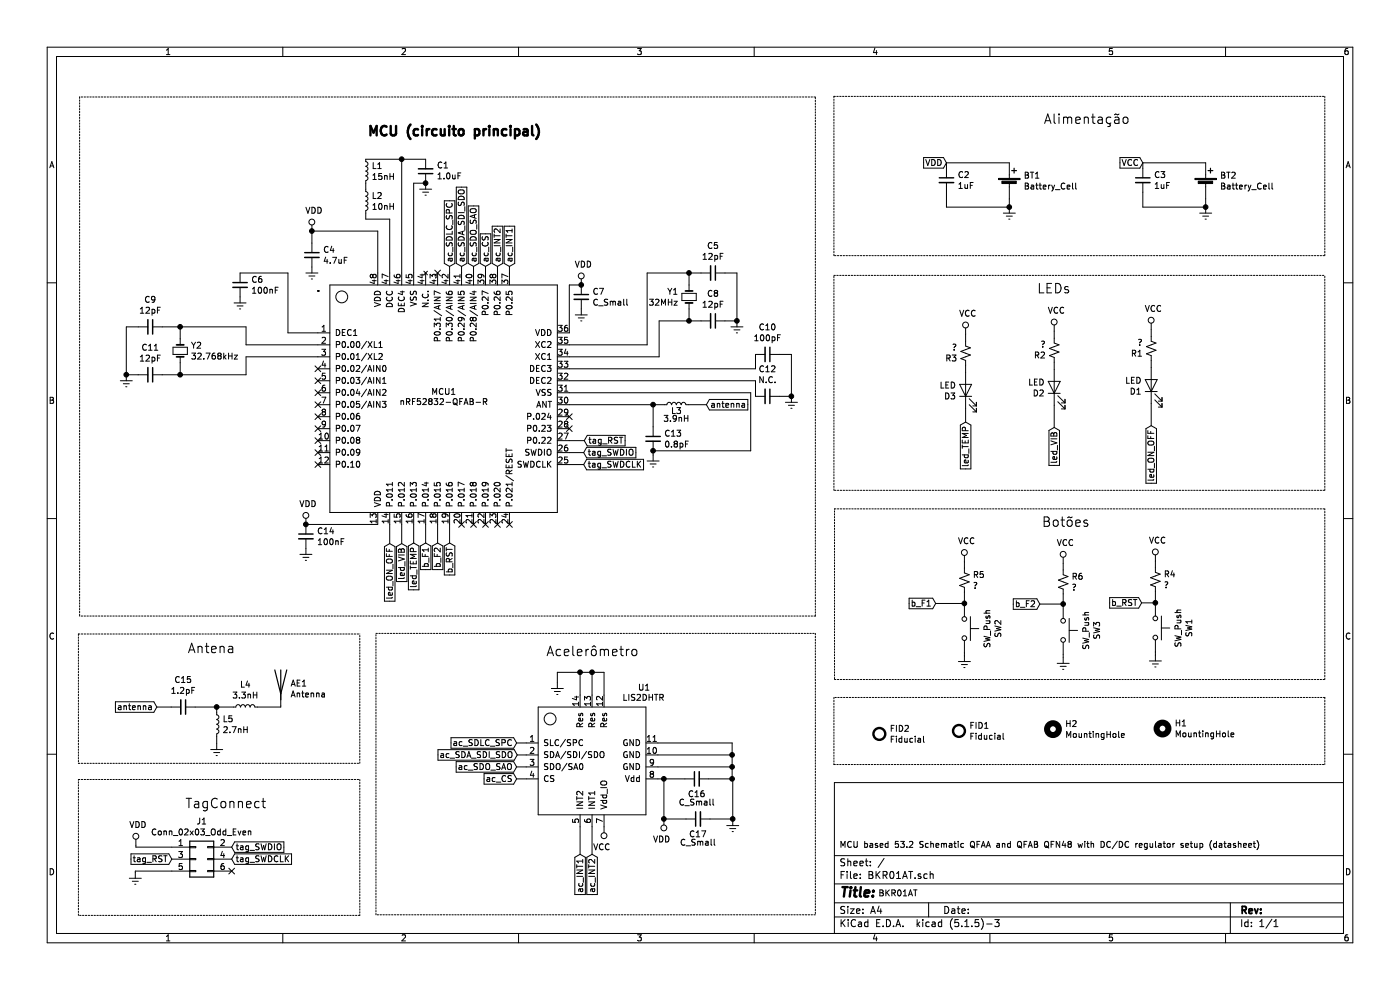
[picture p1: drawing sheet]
EESchema Schematic File Version 4
EELAYER 30 0
EELAYER END
$Descr A4 11693 8268
encoding utf-8
Sheet 1 1
Title ""
Date ""
Rev ""
Comp ""
Comment1 ""
Comment2 ""
Comment3 ""
Comment4 ""
$EndDescr
Text Notes 7010 7090 0    50   ~ 0
MCU based 53.2 Schematic QFAA and QFAB QFN48 with DC/DC regulator setup (datasheet)
$Comp
L Device:C_Small C4
U 1 1
P 2605 2130
F 0 "C4" H 2697 2176 50  0000 L CNN
F 1 "4.7uF" H 2697 2085 50  0000 L CNN
F 2 "" H 2605 2130 50  0001 C CNN
F 3 "~" H 2605 2130 50  0001 C CNN
	1    2605 2130
	1    0    0    -1  
$EndComp
Wire Wire Line
	2605 1930 2605 2030
Wire Wire Line
	2605 1930 3155 1930
$Comp
L power:Earth #PWR05
U 1 1
P 2605 2230
F 0 "#PWR05" H 2605 1980 50  0001 C CNN
F 1 "Earth" H 2605 2080 50  0001 C CNN
F 2 "" H 2605 2230 50  0001 C CNN
F 3 "~" H 2605 2230 50  0001 C CNN
	1    2605 2230
	1    0    0    -1  
$EndComp
$Comp
L power:VDD #PWR04
U 1 1
P 2605 1930
F 0 "#PWR04" H 2605 1780 50  0001 C CNN
F 1 "VDD" H 2622 2103 50  0000 C CNN
F 2 "" H 2605 1930 50  0001 C CNN
F 3 "" H 2605 1930 50  0001 C CNN
	1    2605 1930
	1    0    0    -1  
$EndComp
Connection ~ 2605 1930
$Comp
L Device:C_Small C1
U 1 1
P 3555 1430
F 0 "C1" H 3463 1384 50  0000 R CNN
F 1 "1.0uF" H 3463 1475 50  0000 R CNN
F 2 "" H 3555 1430 50  0001 C CNN
F 3 "~" H 3555 1430 50  0001 C CNN
	1    3555 1430
	-1   0    0    1   
$EndComp
$Comp
L Device:L_Small L1
U 1 1
P 3055 1430
F 0 "L1" H 3103 1476 50  0000 L CNN
F 1 "15nH" H 3103 1385 50  0000 L CNN
F 2 "" H 3055 1430 50  0001 C CNN
F 3 "~" H 3055 1430 50  0001 C CNN
	1    3055 1430
	1    0    0    -1  
$EndComp
$Comp
L Device:L_Small L2
U 1 1
P 3055 1680
F 0 "L2" H 3103 1726 50  0000 L CNN
F 1 "10nH" H 3103 1635 50  0000 L CNN
F 2 "" H 3055 1680 50  0001 C CNN
F 3 "~" H 3055 1680 50  0001 C CNN
	1    3055 1680
	1    0    0    -1  
$EndComp
Wire Wire Line
	3055 1580 3055 1530
Wire Wire Line
	3255 1830 3055 1830
Wire Wire Line
	3055 1830 3055 1780
$Comp
L power:Earth #PWR01
U 1 1
P 3555 1530
F 0 "#PWR01" H 3555 1280 50  0001 C CNN
F 1 "Earth" H 3555 1380 50  0001 C CNN
F 2 "" H 3555 1530 50  0001 C CNN
F 3 "~" H 3555 1530 50  0001 C CNN
	1    3555 1530
	1    0    0    -1  
$EndComp
Wire Wire Line
	3455 1530 3555 1530
Connection ~ 3355 1330
Wire Wire Line
	3355 1330 3055 1330
Connection ~ 3555 1530
Wire Wire Line
	3555 1330 3355 1330
$Comp
L Device:C_Small C6
U 1 1
P 2005 2380
F 0 "C6" H 2097 2426 50  0000 L CNN
F 1 "100nF" H 2097 2335 50  0000 L CNN
F 2 "" H 2005 2380 50  0001 C CNN
F 3 "~" H 2005 2380 50  0001 C CNN
	1    2005 2380
	1    0    0    -1  
$EndComp
$Comp
L power:Earth #PWR07
U 1 1
P 2005 2480
F 0 "#PWR07" H 2005 2230 50  0001 C CNN
F 1 "Earth" H 2005 2330 50  0001 C CNN
F 2 "" H 2005 2480 50  0001 C CNN
F 3 "~" H 2005 2480 50  0001 C CNN
	1    2005 2480
	1    0    0    -1  
$EndComp
Wire Wire Line
	2655 2780 2405 2780
Wire Wire Line
	2405 2780 2405 2280
Wire Wire Line
	2405 2280 2005 2280
$Comp
L Device:C_Small C9
U 1 1
P 1255 2730
F 0 "C9" V 1026 2730 50  0000 C CNN
F 1 "12pF" V 1117 2730 50  0000 C CNN
F 2 "" H 1255 2730 50  0001 C CNN
F 3 "~" H 1255 2730 50  0001 C CNN
	1    1255 2730
	0    1    1    0   
$EndComp
Wire Wire Line
	1505 2730 1355 2730
Wire Wire Line
	1055 2730 1155 2730
$Comp
L power:Earth #PWR013
U 1 1
P 1055 3130
F 0 "#PWR013" H 1055 2880 50  0001 C CNN
F 1 "Earth" H 1055 2980 50  0001 C CNN
F 2 "" H 1055 3130 50  0001 C CNN
F 3 "~" H 1055 3130 50  0001 C CNN
	1    1055 3130
	1    0    0    -1  
$EndComp
$Comp
L Device:Crystal_Small Y2
U 1 1
P 1505 2930
F 0 "Y2" V 1459 3018 50  0000 L CNN
F 1 "32.768kHz" V 1550 3018 50  0000 L CNN
F 2 "" H 1505 2930 50  0001 C CNN
F 3 "~" H 1505 2930 50  0001 C CNN
	1    1505 2930
	0    1    1    0   
$EndComp
$Comp
L Device:C_Small C11
U 1 1
P 1255 3130
F 0 "C11" V 1026 3130 50  0000 C CNN
F 1 "12pF" V 1117 3130 50  0000 C CNN
F 2 "" H 1255 3130 50  0001 C CNN
F 3 "~" H 1255 3130 50  0001 C CNN
	1    1255 3130
	0    1    1    0   
$EndComp
Wire Wire Line
	1505 3130 1355 3130
Wire Wire Line
	1155 3130 1055 3130
Wire Wire Line
	1055 2730 1055 3130
Connection ~ 1055 3130
Wire Wire Line
	1505 3130 1505 3030
Wire Wire Line
	1505 2830 1505 2730
Wire Wire Line
	2655 2880 2055 2880
Wire Wire Line
	2055 2730 1505 2730
Connection ~ 1505 2730
Wire Wire Line
	2655 2980 2055 2980
Wire Wire Line
	2055 3130 1505 3130
Connection ~ 1505 3130
Wire Wire Line
	2055 2880 2055 2730
Wire Wire Line
	2055 2980 2055 3130
$Comp
L power:VDD #PWR016
U 1 1
P 2555 4380
F 0 "#PWR016" H 2555 4230 50  0001 C CNN
F 1 "VDD" H 2572 4553 50  0000 C CNN
F 2 "" H 2555 4380 50  0001 C CNN
F 3 "" H 2555 4380 50  0001 C CNN
	1    2555 4380
	1    0    0    -1  
$EndComp
$Comp
L Device:C_Small C14
U 1 1
P 2555 4480
F 0 "C14" H 2647 4526 50  0000 L CNN
F 1 "100nF" H 2647 4435 50  0000 L CNN
F 2 "" H 2555 4480 50  0001 C CNN
F 3 "~" H 2555 4480 50  0001 C CNN
	1    2555 4480
	1    0    0    -1  
$EndComp
Connection ~ 2555 4380
$Comp
L power:VDD #PWR06
U 1 1
P 4855 2380
F 0 "#PWR06" H 4855 2230 50  0001 C CNN
F 1 "VDD" H 4872 2553 50  0000 C CNN
F 2 "" H 4855 2380 50  0001 C CNN
F 3 "" H 4855 2380 50  0001 C CNN
	1    4855 2380
	1    0    0    -1  
$EndComp
$Comp
L power:Earth #PWR08
U 1 1
P 4855 2580
F 0 "#PWR08" H 4855 2330 50  0001 C CNN
F 1 "Earth" H 4855 2430 50  0001 C CNN
F 2 "" H 4855 2580 50  0001 C CNN
F 3 "~" H 4855 2580 50  0001 C CNN
	1    4855 2580
	1    0    0    -1  
$EndComp
$Comp
L Device:C_Small C7
U 1 1
P 4855 2480
F 0 "C7" H 4947 2526 50  0000 L CNN
F 1 "C_Small" H 4947 2435 50  0000 L CNN
F 2 "" H 4855 2480 50  0001 C CNN
F 3 "~" H 4855 2480 50  0001 C CNN
	1    4855 2480
	1    0    0    -1  
$EndComp
Wire Wire Line
	4755 2380 4855 2380
Connection ~ 4855 2380
$Comp
L Device:C_Small C5
U 1 1
P 5955 2280
F 0 "C5" V 5726 2280 50  0000 C CNN
F 1 "12pF" V 5817 2280 50  0000 C CNN
F 2 "" H 5955 2280 50  0001 C CNN
F 3 "~" H 5955 2280 50  0001 C CNN
	1    5955 2280
	0    1    1    0   
$EndComp
Wire Wire Line
	5755 2280 5855 2280
$Comp
L power:Earth #PWR09
U 1 1
P 6155 2680
F 0 "#PWR09" H 6155 2430 50  0001 C CNN
F 1 "Earth" H 6155 2530 50  0001 C CNN
F 2 "" H 6155 2680 50  0001 C CNN
F 3 "~" H 6155 2680 50  0001 C CNN
	1    6155 2680
	1    0    0    -1  
$EndComp
$Comp
L Device:C_Small C8
U 1 1
P 5955 2680
F 0 "C8" V 5726 2680 50  0000 C CNN
F 1 "12pF" V 5817 2680 50  0000 C CNN
F 2 "" H 5955 2680 50  0001 C CNN
F 3 "~" H 5955 2680 50  0001 C CNN
	1    5955 2680
	0    1    1    0   
$EndComp
Wire Wire Line
	5855 2680 5755 2680
$Comp
L Device:Crystal_Small Y1
U 1 1
P 5755 2480
F 0 "Y1" V 5709 2568 50  0000 L CNN
F 1 "32MHz" V 5800 2568 50  0000 L CNN
F 2 "" H 5755 2480 50  0001 C CNN
F 3 "~" H 5755 2480 50  0001 C CNN
	1    5755 2480
	0    -1   1    0   
$EndComp
Wire Wire Line
	5755 2680 5755 2580
Wire Wire Line
	5755 2380 5755 2280
Wire Wire Line
	5755 2280 5405 2280
Connection ~ 5755 2280
$Comp
L power:Earth #PWR014
U 1 1
P 6610 3310
F 0 "#PWR014" H 6610 3060 50  0001 C CNN
F 1 "Earth" H 6610 3160 50  0001 C CNN
F 2 "" H 6610 3310 50  0001 C CNN
F 3 "~" H 6610 3310 50  0001 C CNN
	1    6610 3310
	1    0    0    -1  
$EndComp
Wire Wire Line
	5405 2280 5405 2880
Wire Wire Line
	5405 2880 4755 2880
Wire Wire Line
	6155 2680 6155 2280
Wire Wire Line
	6155 2280 6055 2280
Wire Wire Line
	6055 2680 6155 2680
Connection ~ 6155 2680
Wire Wire Line
	5755 2680 5505 2680
Wire Wire Line
	5505 2680 5505 2980
Wire Wire Line
	5505 2980 4755 2980
Connection ~ 5755 2680
$Comp
L Device:C_Small C10
U 1 1
P 6410 2960
F 0 "C10" V 6181 2960 50  0000 C CNN
F 1 "100pF" V 6272 2960 50  0000 C CNN
F 2 "" H 6410 2960 50  0001 C CNN
F 3 "~" H 6410 2960 50  0001 C CNN
	1    6410 2960
	0    1    1    0   
$EndComp
$Comp
L Device:C_Small C12
U 1 1
P 6410 3310
F 0 "C12" V 6181 3310 50  0000 C CNN
F 1 "N.C." V 6272 3310 50  0000 C CNN
F 2 "" H 6410 3310 50  0001 C CNN
F 3 "~" H 6410 3310 50  0001 C CNN
	1    6410 3310
	0    1    1    0   
$EndComp
Wire Wire Line
	6610 3310 6610 2960
Wire Wire Line
	6610 2960 6510 2960
Wire Wire Line
	6510 3310 6610 3310
Connection ~ 6610 3310
$Comp
L power:VCC #PWR018
U 1 1
P 9650 4685
F 0 "#PWR018" H 9650 4535 50  0001 C CNN
F 1 "VCC" H 9668 4858 50  0000 C CNN
F 2 "" H 9650 4685 50  0001 C CNN
F 3 "" H 9650 4685 50  0001 C CNN
	1    9650 4685
	1    0    0    -1  
$EndComp
$Comp
L Device:R_Small_US R4
U 1 1
P 9650 4840
F 0 "R4" H 9718 4886 50  0000 L CNN
F 1 "?" H 9718 4795 50  0000 L CNN
F 2 "" H 9650 4840 50  0001 C CNN
F 3 "~" H 9650 4840 50  0001 C CNN
	1    9650 4840
	1    0    0    -1  
$EndComp
$Comp
L Switch:SW_Push SW1
U 1 1
P 9650 5245
F 0 "SW1" H 9650 5530 50  0000 C CNN
F 1 "SW_Push" H 9650 5439 50  0000 C CNN
F 2 "" H 9650 5445 50  0001 C CNN
F 3 "~" H 9650 5445 50  0001 C CNN
	1    9650 5245
	0    1    1    0   
$EndComp
$Comp
L power:Earth #PWR021
U 1 1
P 9650 5470
F 0 "#PWR021" H 9650 5220 50  0001 C CNN
F 1 "Earth" H 9650 5320 50  0001 C CNN
F 2 "" H 9650 5470 50  0001 C CNN
F 3 "~" H 9650 5470 50  0001 C CNN
	1    9650 5470
	1    0    0    -1  
$EndComp
Wire Wire Line
	9650 5470 9650 5445
Wire Wire Line
	2555 4380 3155 4380
Wire Wire Line
	9650 4740 9650 4685
$Comp
L power:VCC #PWR020
U 1 1
P 8880 4705
F 0 "#PWR020" H 8880 4555 50  0001 C CNN
F 1 "VCC" H 8898 4878 50  0000 C CNN
F 2 "" H 8880 4705 50  0001 C CNN
F 3 "" H 8880 4705 50  0001 C CNN
	1    8880 4705
	1    0    0    -1  
$EndComp
$Comp
L Device:R_Small_US R6
U 1 1
P 8880 4860
F 0 "R6" H 8948 4906 50  0000 L CNN
F 1 "?" H 8948 4815 50  0000 L CNN
F 2 "" H 8880 4860 50  0001 C CNN
F 3 "~" H 8880 4860 50  0001 C CNN
	1    8880 4860
	1    0    0    -1  
$EndComp
$Comp
L Switch:SW_Push SW3
U 1 1
P 8880 5265
F 0 "SW3" H 8880 5550 50  0000 C CNN
F 1 "SW_Push" H 8880 5459 50  0000 C CNN
F 2 "" H 8880 5465 50  0001 C CNN
F 3 "~" H 8880 5465 50  0001 C CNN
	1    8880 5265
	0    1    1    0   
$EndComp
$Comp
L power:Earth #PWR023
U 1 1
P 8880 5490
F 0 "#PWR023" H 8880 5240 50  0001 C CNN
F 1 "Earth" H 8880 5340 50  0001 C CNN
F 2 "" H 8880 5490 50  0001 C CNN
F 3 "~" H 8880 5490 50  0001 C CNN
	1    8880 5490
	1    0    0    -1  
$EndComp
Wire Wire Line
	8880 5490 8880 5465
Wire Wire Line
	8880 4760 8880 4705
$Comp
L power:VCC #PWR019
U 1 1
P 8055 4690
F 0 "#PWR019" H 8055 4540 50  0001 C CNN
F 1 "VCC" H 8073 4863 50  0000 C CNN
F 2 "" H 8055 4690 50  0001 C CNN
F 3 "" H 8055 4690 50  0001 C CNN
	1    8055 4690
	1    0    0    -1  
$EndComp
$Comp
L Device:R_Small_US R5
U 1 1
P 8055 4845
F 0 "R5" H 8123 4891 50  0000 L CNN
F 1 "?" H 8123 4800 50  0000 L CNN
F 2 "" H 8055 4845 50  0001 C CNN
F 3 "~" H 8055 4845 50  0001 C CNN
	1    8055 4845
	1    0    0    -1  
$EndComp
$Comp
L Switch:SW_Push SW2
U 1 1
P 8055 5250
F 0 "SW2" H 8055 5535 50  0000 C CNN
F 1 "SW_Push" H 8055 5444 50  0000 C CNN
F 2 "" H 8055 5450 50  0001 C CNN
F 3 "~" H 8055 5450 50  0001 C CNN
	1    8055 5250
	0    1    1    0   
$EndComp
$Comp
L power:Earth #PWR022
U 1 1
P 8055 5475
F 0 "#PWR022" H 8055 5225 50  0001 C CNN
F 1 "Earth" H 8055 5325 50  0001 C CNN
F 2 "" H 8055 5475 50  0001 C CNN
F 3 "~" H 8055 5475 50  0001 C CNN
	1    8055 5475
	1    0    0    -1  
$EndComp
Wire Wire Line
	8055 5475 8055 5450
Wire Wire Line
	8055 4745 8055 4690
Wire Wire Line
	8880 5065 8880 5045
Text GLabel 7815 5040 0    50   Input ~ 0
b_F1
Text GLabel 8685 5045 0    50   Input ~ 0
b_F2
Text GLabel 9535 5035 0    50   Input ~ 0
b_RST
Wire Wire Line
	9535 5035 9650 5035
Wire Wire Line
	9650 4940 9650 5035
Connection ~ 9650 5035
Wire Wire Line
	9650 5035 9650 5045
Connection ~ 8880 5045
Wire Wire Line
	8880 5045 8880 4960
Wire Wire Line
	7815 5040 8055 5040
Wire Wire Line
	8055 4945 8055 5040
Connection ~ 8055 5040
Wire Wire Line
	8055 5040 8055 5050
Text GLabel 3755 4535 3    50   Input ~ 0
b_RST
Text GLabel 3555 4535 3    50   Input ~ 0
b_F1
Text GLabel 3655 4535 3    50   Input ~ 0
b_F2
Wire Wire Line
	3555 4535 3555 4380
Wire Wire Line
	3655 4535 3655 4380
Wire Wire Line
	3755 4535 3755 4380
$Comp
L Device:R_Small_US R2
U 1 1
P 8805 2925
F 0 "R2" H 8873 2971 50  0000 L CNN
F 1 "?" H 8873 2880 50  0000 L CNN
F 2 "" H 8805 2925 50  0001 C CNN
F 3 "~" H 8805 2925 50  0001 C CNN
	1    8805 2925
	-1   0    0    1   
$EndComp
$Comp
L Device:LED D2
U 1 1
P 8805 3235
F 0 "D2" V 8752 3313 50  0000 L CNN
F 1 "LED" V 8843 3313 50  0000 L CNN
F 2 "" H 8805 3235 50  0001 C CNN
F 3 "~" H 8805 3235 50  0001 C CNN
	1    8805 3235
	0    -1   -1   0   
$EndComp
$Comp
L Device:R_Small_US R3
U 1 1
P 8065 2950
F 0 "R3" H 8133 2996 50  0000 L CNN
F 1 "?" H 8133 2905 50  0000 L CNN
F 2 "" H 8065 2950 50  0001 C CNN
F 3 "~" H 8065 2950 50  0001 C CNN
	1    8065 2950
	-1   0    0    1   
$EndComp
$Comp
L Device:LED D3
U 1 1
P 8065 3260
F 0 "D3" V 8012 3338 50  0000 L CNN
F 1 "LED" V 8103 3338 50  0000 L CNN
F 2 "" H 8065 3260 50  0001 C CNN
F 3 "~" H 8065 3260 50  0001 C CNN
	1    8065 3260
	0    -1   -1   0   
$EndComp
$Comp
L Device:R_Small_US R1
U 1 1
P 9615 2910
F 0 "R1" H 9683 2956 50  0000 L CNN
F 1 "?" H 9683 2865 50  0000 L CNN
F 2 "" H 9615 2910 50  0001 C CNN
F 3 "~" H 9615 2910 50  0001 C CNN
	1    9615 2910
	-1   0    0    1   
$EndComp
$Comp
L Device:LED D1
U 1 1
P 9615 3220
F 0 "D1" V 9562 3298 50  0000 L CNN
F 1 "LED" V 9653 3298 50  0000 L CNN
F 2 "" H 9615 3220 50  0001 C CNN
F 3 "~" H 9615 3220 50  0001 C CNN
	1    9615 3220
	0    -1   -1   0   
$EndComp
Wire Wire Line
	8065 2850 8065 2790
Wire Wire Line
	8805 2825 8805 2765
$Comp
L power:VCC #PWR012
U 1 1
P 8065 2790
F 0 "#PWR012" H 8065 2640 50  0001 C CNN
F 1 "VCC" H 8083 2963 50  0000 C CNN
F 2 "" H 8065 2790 50  0001 C CNN
F 3 "" H 8065 2790 50  0001 C CNN
	1    8065 2790
	1    0    0    -1  
$EndComp
$Comp
L power:VCC #PWR011
U 1 1
P 8805 2765
F 0 "#PWR011" H 8805 2615 50  0001 C CNN
F 1 "VCC" H 8823 2938 50  0000 C CNN
F 2 "" H 8805 2765 50  0001 C CNN
F 3 "" H 8805 2765 50  0001 C CNN
	1    8805 2765
	1    0    0    -1  
$EndComp
$Comp
L power:VCC #PWR010
U 1 1
P 9615 2750
F 0 "#PWR010" H 9615 2600 50  0001 C CNN
F 1 "VCC" H 9633 2923 50  0000 C CNN
F 2 "" H 9615 2750 50  0001 C CNN
F 3 "" H 9615 2750 50  0001 C CNN
	1    9615 2750
	1    0    0    -1  
$EndComp
Wire Wire Line
	9615 2810 9615 2750
Wire Wire Line
	9615 3010 9615 3070
Wire Wire Line
	8805 3025 8805 3085
Wire Wire Line
	8065 3050 8065 3110
$Comp
L power:Earth #PWR017
U 1 1
P 2555 4580
F 0 "#PWR017" H 2555 4330 50  0001 C CNN
F 1 "Earth" H 2555 4430 50  0001 C CNN
F 2 "" H 2555 4580 50  0001 C CNN
F 3 "~" H 2555 4580 50  0001 C CNN
	1    2555 4580
	1    0    0    -1  
$EndComp
Text GLabel 9615 3555 3    50   Input ~ 0
led_ON_OFF
Text GLabel 8805 3570 3    50   Input ~ 0
led_VIB
Text GLabel 8065 3525 3    50   Input ~ 0
led_TEMP
Text GLabel 3255 4540 3    50   Input ~ 0
led_ON_OFF
Text GLabel 3355 4540 3    50   Input ~ 0
led_VIB
Text GLabel 3455 4535 3    50   Input ~ 0
led_TEMP
Wire Wire Line
	8065 3525 8065 3410
Wire Wire Line
	8805 3570 8805 3385
Wire Wire Line
	9615 3555 9615 3370
Wire Wire Line
	3455 4535 3455 4380
Wire Wire Line
	3355 4540 3355 4380
Wire Wire Line
	3255 4540 3255 4380
$Comp
L power:VDD #PWR029
U 1 1
P 1135 7060
F 0 "#PWR029" H 1135 6910 50  0001 C CNN
F 1 "VDD" H 1152 7233 50  0000 C CNN
F 2 "" H 1135 7060 50  0001 C CNN
F 3 "" H 1135 7060 50  0001 C CNN
	1    1135 7060
	1    0    0    -1  
$EndComp
$Comp
L power:Earth #PWR030
U 1 1
P 1130 7285
F 0 "#PWR030" H 1130 7035 50  0001 C CNN
F 1 "Earth" H 1130 7135 50  0001 C CNN
F 2 "" H 1130 7285 50  0001 C CNN
F 3 "~" H 1130 7285 50  0001 C CNN
	1    1130 7285
	1    0    0    -1  
$EndComp
Text GLabel 1435 7175 0    50   Input ~ 0
tag_RST
Text GLabel 1935 7075 2    50   Input ~ 0
tag_SWDIO
Text GLabel 1935 7175 2    50   Input ~ 0
tag_SWDCLK
NoConn ~ 1935 7275
Wire Wire Line
	1135 7075 1135 7060
$Comp
L Connector_Generic:Conn_02x03_Odd_Even J1
U 1 1
P 1635 7175
F 0 "J1" H 1685 7492 50  0000 C CNN
F 1 "Conn_02x03_Odd_Even" H 1685 7401 50  0000 C CNN
F 2 "Connector:Tag-Connect_TC2030-IDC-NL_2x03_P1.27mm_Vertical" H 1635 7175 50  0001 C CNN
F 3 "~" H 1635 7175 50  0001 C CNN
	1    1635 7175
	1    0    0    -1  
$EndComp
Wire Wire Line
	1135 7075 1435 7075
Wire Wire Line
	1130 7275 1130 7285
Wire Wire Line
	1130 7275 1435 7275
Text GLabel 4880 3680 2    50   Input ~ 0
tag_RST
Text GLabel 4875 3780 2    50   Input ~ 0
tag_SWDIO
Text GLabel 4875 3880 2    50   Input ~ 0
tag_SWDCLK
Wire Wire Line
	4755 3880 4875 3880
Wire Wire Line
	4755 3780 4875 3780
$Comp
L Mechanical:Fiducial FID2
U 1 1
P 7345 6130
F 0 "FID2" H 7430 6176 50  0000 L CNN
F 1 "Fiducial" H 7430 6085 50  0000 L CNN
F 2 "" H 7345 6130 50  0001 C CNN
F 3 "~" H 7345 6130 50  0001 C CNN
	1    7345 6130
	1    0    0    -1  
$EndComp
$Comp
L Mechanical:MountingHole H1
U 1 1
P 9710 6085
F 0 "H1" H 9810 6131 50  0000 L CNN
F 1 "MountingHole" H 9810 6040 50  0000 L CNN
F 2 "MountingHole:MountingHole_3.2mm_M3" H 9710 6085 50  0001 C CNN
F 3 "~" H 9710 6085 50  0001 C CNN
	1    9710 6085
	1    0    0    -1  
$EndComp
$Comp
L Mechanical:Fiducial FID1
U 1 1
P 8010 6105
F 0 "FID1" H 8095 6151 50  0000 L CNN
F 1 "Fiducial" H 8095 6060 50  0000 L CNN
F 2 "" H 8010 6105 50  0001 C CNN
F 3 "~" H 8010 6105 50  0001 C CNN
	1    8010 6105
	1    0    0    -1  
$EndComp
$Comp
L Mechanical:MountingHole H2
U 1 1
P 8795 6090
F 0 "H2" H 8895 6136 50  0000 L CNN
F 1 "MountingHole" H 8895 6045 50  0000 L CNN
F 2 "MountingHole:MountingHole_3.2mm_M3" H 8795 6090 50  0001 C CNN
F 3 "~" H 8795 6090 50  0001 C CNN
	1    8795 6090
	1    0    0    -1  
$EndComp
Text Notes 7335 7495 0    50   ~ 0
BKR01AT
Wire Wire Line
	8685 5045 8880 5045
Text GLabel 4055 2225 1    50   Input ~ 0
ac_CS
Text GLabel 3955 2225 1    50   Input ~ 0
ac_SDO_SAO
Text GLabel 4155 2225 1    50   Input ~ 0
ac_INT2
Text GLabel 4255 2225 1    50   Input ~ 0
ac_INT1
Text GLabel 3855 2225 1    50   Input ~ 0
ac_SDA_SDI_SDO
Text GLabel 3755 2225 1    50   Input ~ 0
ac_SDLC_SPC
NoConn ~ 3655 2280
NoConn ~ 3855 4380
NoConn ~ 3955 4380
NoConn ~ 4055 4380
NoConn ~ 4155 4380
NoConn ~ 4255 4380
Wire Wire Line
	4880 3680 4755 3680
$Comp
L Device:C_Small C13
U 1 1
P 5455 3665
F 0 "C13" H 5547 3711 50  0000 L CNN
F 1 "0.8pF" H 5547 3620 50  0000 L CNN
F 2 "" H 5455 3665 50  0001 C CNN
F 3 "~" H 5455 3665 50  0001 C CNN
	1    5455 3665
	1    0    0    -1  
$EndComp
Text GLabel 5900 3380 2    50   Input ~ 0
antenna
$Comp
L power:Earth #PWR015
U 1 1
P 5455 3800
F 0 "#PWR015" H 5455 3550 50  0001 C CNN
F 1 "Earth" H 5455 3650 50  0001 C CNN
F 2 "" H 5455 3800 50  0001 C CNN
F 3 "~" H 5455 3800 50  0001 C CNN
	1    5455 3800
	1    0    0    -1  
$EndComp
Wire Wire Line
	4755 3180 6310 3180
Wire Wire Line
	6310 3180 6310 3310
Wire Wire Line
	6310 3080 4755 3080
Wire Wire Line
	6310 3080 6310 2960
Wire Wire Line
	4755 3380 5455 3380
NoConn ~ 4755 3480
NoConn ~ 4755 3580
Wire Wire Line
	6270 3280 6270 3765
Wire Wire Line
	6270 3765 5455 3765
Wire Wire Line
	4755 3280 6270 3280
Wire Wire Line
	5455 3765 5455 3800
$Comp
L Device:L_Small L3
U 1 1
P 5650 3380
F 0 "L3" V 5595 3380 50  0000 C CNN
F 1 "3.9nH" V 5530 3380 50  0000 C CNN
F 2 "" H 5650 3380 50  0001 C CNN
F 3 "~" H 5650 3380 50  0001 C CNN
	1    5650 3380
	0    -1   -1   0   
$EndComp
Connection ~ 5455 3765
Wire Wire Line
	5455 3380 5455 3565
Wire Wire Line
	5550 3380 5455 3380
Connection ~ 5455 3380
Wire Wire Line
	5750 3380 5900 3380
NoConn ~ 2655 3080
NoConn ~ 2655 3180
NoConn ~ 2655 3280
NoConn ~ 2655 3380
NoConn ~ 2655 3480
NoConn ~ 2655 3580
NoConn ~ 2655 3680
NoConn ~ 2655 3780
NoConn ~ 2655 3880
Wire Wire Line
	4755 2780 4755 2380
Wire Wire Line
	4255 2280 4255 2225
Wire Wire Line
	4155 2280 4155 2225
Wire Wire Line
	4055 2280 4055 2225
Wire Wire Line
	3955 2225 3955 2280
Wire Wire Line
	3855 2280 3855 2225
Wire Wire Line
	3755 2280 3755 2225
Wire Wire Line
	3455 2280 3455 1530
Wire Wire Line
	3355 2280 3355 1330
Wire Wire Line
	3255 2280 3255 1830
Wire Wire Line
	3155 2280 3155 1930
Wire Wire Line
	4315 6205 4395 6205
Wire Wire Line
	4320 6305 4395 6305
Wire Wire Line
	4315 6405 4395 6405
Wire Wire Line
	4315 6505 4395 6505
Wire Wire Line
	4845 7135 4845 6905
Wire Wire Line
	4945 7135 4945 6905
Text GLabel 4315 6205 0    50   Input ~ 0
ac_SDLC_SPC
Text GLabel 4320 6305 0    50   Input ~ 0
ac_SDA_SDI_SDO
Text GLabel 4845 7135 3    50   Input ~ 0
ac_INT1
Text GLabel 4945 7135 3    50   Input ~ 0
ac_INT2
Text GLabel 4315 6405 0    50   Input ~ 0
ac_SDO_SAO
Text GLabel 4315 6505 0    50   Input ~ 0
ac_CS
Wire Wire Line
	6115 6405 6115 6505
Connection ~ 6115 6405
Wire Wire Line
	6115 6305 6115 6405
Wire Wire Line
	5495 6405 6115 6405
Wire Wire Line
	6115 6305 6115 6205
Connection ~ 6115 6305
Wire Wire Line
	5495 6305 6115 6305
Wire Wire Line
	6115 6505 5920 6505
Connection ~ 6115 6505
Wire Wire Line
	6115 6205 5495 6205
Connection ~ 5545 6840
$Comp
L power:VDD #PWR026
U 1 1
P 5545 6840
F 0 "#PWR026" H 5545 6690 50  0001 C CNN
F 1 "VDD" H 5563 7013 50  0000 C CNN
F 2 "" H 5545 6840 50  0001 C CNN
F 3 "" H 5545 6840 50  0001 C CNN
	1    5545 6840
	-1   0    0    1   
$EndComp
Wire Wire Line
	5545 6840 5730 6840
Wire Wire Line
	6120 6840 6120 6845
Connection ~ 6120 6840
Wire Wire Line
	6120 6505 6120 6840
Wire Wire Line
	5930 6840 6120 6840
Wire Wire Line
	5545 6505 5720 6505
Wire Wire Line
	6120 6505 6115 6505
$Comp
L Device:C_Small C17
U 1 1
P 5830 6840
F 0 "C17" V 5700 6840 50  0000 C CNN
F 1 "C_Small" V 5630 6840 50  0000 C CNN
F 2 "" H 5830 6840 50  0001 C CNN
F 3 "~" H 5830 6840 50  0001 C CNN
	1    5830 6840
	0    -1   -1   0   
$EndComp
Wire Wire Line
	5545 6505 5495 6505
Connection ~ 5545 6505
Wire Wire Line
	5545 6840 5545 6505
$Comp
L Device:C_Small C16
U 1 1
P 5820 6505
F 0 "C16" V 5690 6505 50  0000 C CNN
F 1 "C_Small" V 5620 6505 50  0000 C CNN
F 2 "" H 5820 6505 50  0001 C CNN
F 3 "~" H 5820 6505 50  0001 C CNN
	1    5820 6505
	0    -1   -1   0   
$EndComp
$Comp
L power:VCC #PWR028
U 1 1
P 5045 6905
F 0 "#PWR028" H 5045 6755 50  0001 C CNN
F 1 "VCC" H 5063 7078 50  0000 C CNN
F 2 "" H 5045 6905 50  0001 C CNN
F 3 "" H 5045 6905 50  0001 C CNN
	1    5045 6905
	-1   0    0    1   
$EndComp
$Comp
L power:Earth #PWR027
U 1 1
P 6120 6845
F 0 "#PWR027" H 6120 6595 50  0001 C CNN
F 1 "Earth" H 6120 6695 50  0001 C CNN
F 2 "" H 6120 6845 50  0001 C CNN
F 3 "~" H 6120 6845 50  0001 C CNN
	1    6120 6845
	1    0    0    -1  
$EndComp
$Comp
L power:Earth #PWR024
U 1 1
P 4655 5700
F 0 "#PWR024" H 4655 5450 50  0001 C CNN
F 1 "Earth" H 4655 5550 50  0001 C CNN
F 2 "" H 4655 5700 50  0001 C CNN
F 3 "~" H 4655 5700 50  0001 C CNN
	1    4655 5700
	1    0    0    -1  
$EndComp
$Comp
L Sensor_Motion:LIS2DHTR U1
U 1 1
P 4945 6355
F 0 "U1" H 5380 6970 50  0000 C CNN
F 1 "LIS2DHTR" H 5375 6885 50  0000 C CNN
F 2 "Package_LGA:LGA-14_2x2mm_P0.35mm_LayoutBorder3x4y" H 4945 6355 50  0001 C CNN
F 3 "" H 4945 6355 50  0001 C CNN
	1    4945 6355
	1    0    0    -1  
$EndComp
Wire Wire Line
	4655 5615 4655 5700
Wire Wire Line
	5045 5615 5045 5805
Connection ~ 4945 5615
Wire Wire Line
	4945 5615 5045 5615
Wire Wire Line
	4945 5615 4945 5805
Wire Wire Line
	4655 5615 4845 5615
Wire Wire Line
	4845 5805 4845 5615
Connection ~ 4845 5615
Wire Wire Line
	4845 5615 4945 5615
Text GLabel 9545 1360 0    50   Input ~ 0
VCC
Text GLabel 7905 1360 0    50   Input ~ 0
VDD
Connection ~ 10070 1730
Wire Wire Line
	10070 1730 10070 1660
Wire Wire Line
	9545 1730 10070 1730
Wire Wire Line
	9545 1605 9545 1730
Wire Wire Line
	9545 1360 9545 1405
Wire Wire Line
	10070 1360 9545 1360
$Comp
L power:Earth #PWR03
U 1 1
P 10070 1730
F 0 "#PWR03" H 10070 1480 50  0001 C CNN
F 1 "Earth" H 10070 1580 50  0001 C CNN
F 2 "" H 10070 1730 50  0001 C CNN
F 3 "~" H 10070 1730 50  0001 C CNN
	1    10070 1730
	1    0    0    -1  
$EndComp
$Comp
L Device:C_Small C3
U 1 1
P 9545 1505
F 0 "C3" H 9637 1551 50  0000 L CNN
F 1 "1uF" H 9637 1460 50  0000 L CNN
F 2 "" H 9545 1505 50  0001 C CNN
F 3 "~" H 9545 1505 50  0001 C CNN
	1    9545 1505
	1    0    0    -1  
$EndComp
$Comp
L Device:Battery_Cell BT2
U 1 1
P 10070 1560
F 0 "BT2" H 10188 1656 50  0000 L CNN
F 1 "Battery_Cell" H 10188 1565 50  0000 L CNN
F 2 "Battery:BatteryHolder_MPD_BC2003_1x2032" V 10070 1620 50  0001 C CNN
F 3 "~" V 10070 1620 50  0001 C CNN
	1    10070 1560
	1    0    0    -1  
$EndComp
Connection ~ 8430 1730
Wire Wire Line
	8430 1730 8430 1660
Wire Wire Line
	7905 1730 8430 1730
Wire Wire Line
	7905 1605 7905 1730
Wire Wire Line
	7905 1360 7905 1405
Wire Wire Line
	8430 1360 7905 1360
$Comp
L power:Earth #PWR02
U 1 1
P 8430 1730
F 0 "#PWR02" H 8430 1480 50  0001 C CNN
F 1 "Earth" H 8430 1580 50  0001 C CNN
F 2 "" H 8430 1730 50  0001 C CNN
F 3 "~" H 8430 1730 50  0001 C CNN
	1    8430 1730
	1    0    0    -1  
$EndComp
$Comp
L Device:C_Small C2
U 1 1
P 7905 1505
F 0 "C2" H 7997 1551 50  0000 L CNN
F 1 "1uF" H 7997 1460 50  0000 L CNN
F 2 "" H 7905 1505 50  0001 C CNN
F 3 "~" H 7905 1505 50  0001 C CNN
	1    7905 1505
	1    0    0    -1  
$EndComp
$Comp
L Device:Battery_Cell BT1
U 1 1
P 8430 1560
F 0 "BT1" H 8548 1656 50  0000 L CNN
F 1 "Battery_Cell" H 8548 1565 50  0000 L CNN
F 2 "Battery:BatteryHolder_MPD_BC2003_1x2032" V 8430 1620 50  0001 C CNN
F 3 "~" V 8430 1620 50  0001 C CNN
	1    8430 1560
	1    0    0    -1  
$EndComp
$Comp
L nrf52832-qfab-r:nRF52832-QFAB-R MCU1
U 1 1
P 3705 3330
F 0 "MCU1" H 3600 3390 50  0000 L CNN
F 1 "nRF52832-QFAB-R" H 3335 3305 50  0000 L CNN
F 2 "" H 3705 3330 50  0001 C CNN
F 3 "" H 3705 3330 50  0001 C CNN
	1    3705 3330
	1    0    0    -1  
$EndComp
Wire Wire Line
	1810 5905 1950 5905
Connection ~ 1810 5905
Wire Wire Line
	1810 5950 1810 5905
Wire Wire Line
	1810 6210 1810 6150
Wire Wire Line
	2345 5905 2345 5895
Wire Wire Line
	2150 5905 2345 5905
Wire Wire Line
	1630 5905 1810 5905
Wire Wire Line
	1310 5905 1430 5905
Text GLabel 1310 5905 0    50   Input ~ 0
antenna
$Comp
L Device:C_Small C15
U 1 1
P 1530 5905
F 0 "C15" V 1301 5905 50  0000 C CNN
F 1 "1.2pF" V 1392 5905 50  0000 C CNN
F 2 "" H 1530 5905 50  0001 C CNN
F 3 "~" H 1530 5905 50  0001 C CNN
	1    1530 5905
	0    1    1    0   
$EndComp
$Comp
L Device:L_Small L5
U 1 1
P 1810 6050
F 0 "L5" H 1858 6096 50  0000 L CNN
F 1 "2.7nH" H 1858 6005 50  0000 L CNN
F 2 "" H 1810 6050 50  0001 C CNN
F 3 "~" H 1810 6050 50  0001 C CNN
	1    1810 6050
	1    0    0    -1  
$EndComp
$Comp
L Device:L_Small L4
U 1 1
P 2050 5905
F 0 "L4" V 2235 5905 50  0000 C CNN
F 1 "3.3nH" V 2144 5905 50  0000 C CNN
F 2 "" H 2050 5905 50  0001 C CNN
F 3 "~" H 2050 5905 50  0001 C CNN
	1    2050 5905
	0    -1   -1   0   
$EndComp
$Comp
L power:Earth #PWR025
U 1 1
P 1810 6210
F 0 "#PWR025" H 1810 5960 50  0001 C CNN
F 1 "Earth" H 1810 6060 50  0001 C CNN
F 2 "" H 1810 6210 50  0001 C CNN
F 3 "~" H 1810 6210 50  0001 C CNN
	1    1810 6210
	1    0    0    -1  
$EndComp
$Comp
L Device:Antenna AE1
U 1 1
P 2345 5695
F 0 "AE1" H 2425 5684 50  0000 L CNN
F 1 "Antenna" H 2425 5593 50  0000 L CNN
F 2 "antena_ble:2450AT18B100" H 2345 5695 50  0001 C CNN
F 3 "~" H 2345 5695 50  0001 C CNN
	1    2345 5695
	1    0    0    -1  
$EndComp
Text Notes 1545 6760 0    79   ~ 0
TagConnect
Text Notes 4560 5490 0    79   ~ 0
Acelerômetro
Text Notes 1565 5465 0    79   ~ 0
Antena
Text Notes 8700 4410 0    79   ~ 0
Botões
Text Notes 8660 2460 0    79   ~ 0
LEDs
Text Notes 8715 1045 0    79   ~ 0
Alimentação
Text Notes 3065 1150 0    79   ~ 16
MCU (circuito principal)
Wire Notes Line
	6810 5145 6810 810 
Wire Notes Line
	6810 810  665  810 
Wire Notes Line
	6810 5145 665  5145
Wire Notes Line
	665  810  665  5145
Wire Notes Line
	6970 2135 11065 2135
Wire Notes Line
	6970 4095 11065 4095
Wire Notes Line
	11065 5825 6970 5825
Wire Notes Line
	6970 5675 11065 5675
Wire Notes Line
	6965 5825 6965 6385
Wire Notes Line
	11065 5825 11065 6385
Wire Notes Line
	6965 6385 11065 6385
Wire Notes Line
	11065 5675 11065 4250
Wire Notes Line
	11065 4095 11065 2300
Wire Notes Line
	11065 2135 11065 805 
Wire Notes Line
	6970 5670 6970 4250
Wire Notes Line
	6970 4250 11065 4250
Wire Notes Line
	6965 4095 6965 2300
Wire Notes Line
	6965 2300 11065 2300
Wire Notes Line
	6965 2135 6965 805 
Wire Notes Line
	6965 805  11065 805 
Wire Notes Line
	6810 7640 3140 7640
Wire Notes Line
	3140 7640 3140 5290
Wire Notes Line
	3140 5290 6810 5290
Wire Notes Line
	6810 5290 6810 7640
Wire Notes Line
	655  5295 655  6375
Wire Notes Line
	655  6375 3005 6375
Wire Notes Line
	3005 6375 3005 5295
Wire Notes Line
	655  5295 3005 5295
Wire Notes Line
	3005 7645 655  7645
Wire Notes Line
	655  7645 655  6510
Wire Notes Line
	655  6510 3005 6510
Wire Notes Line
	3005 6510 3005 7645
$EndSCHEMATC
